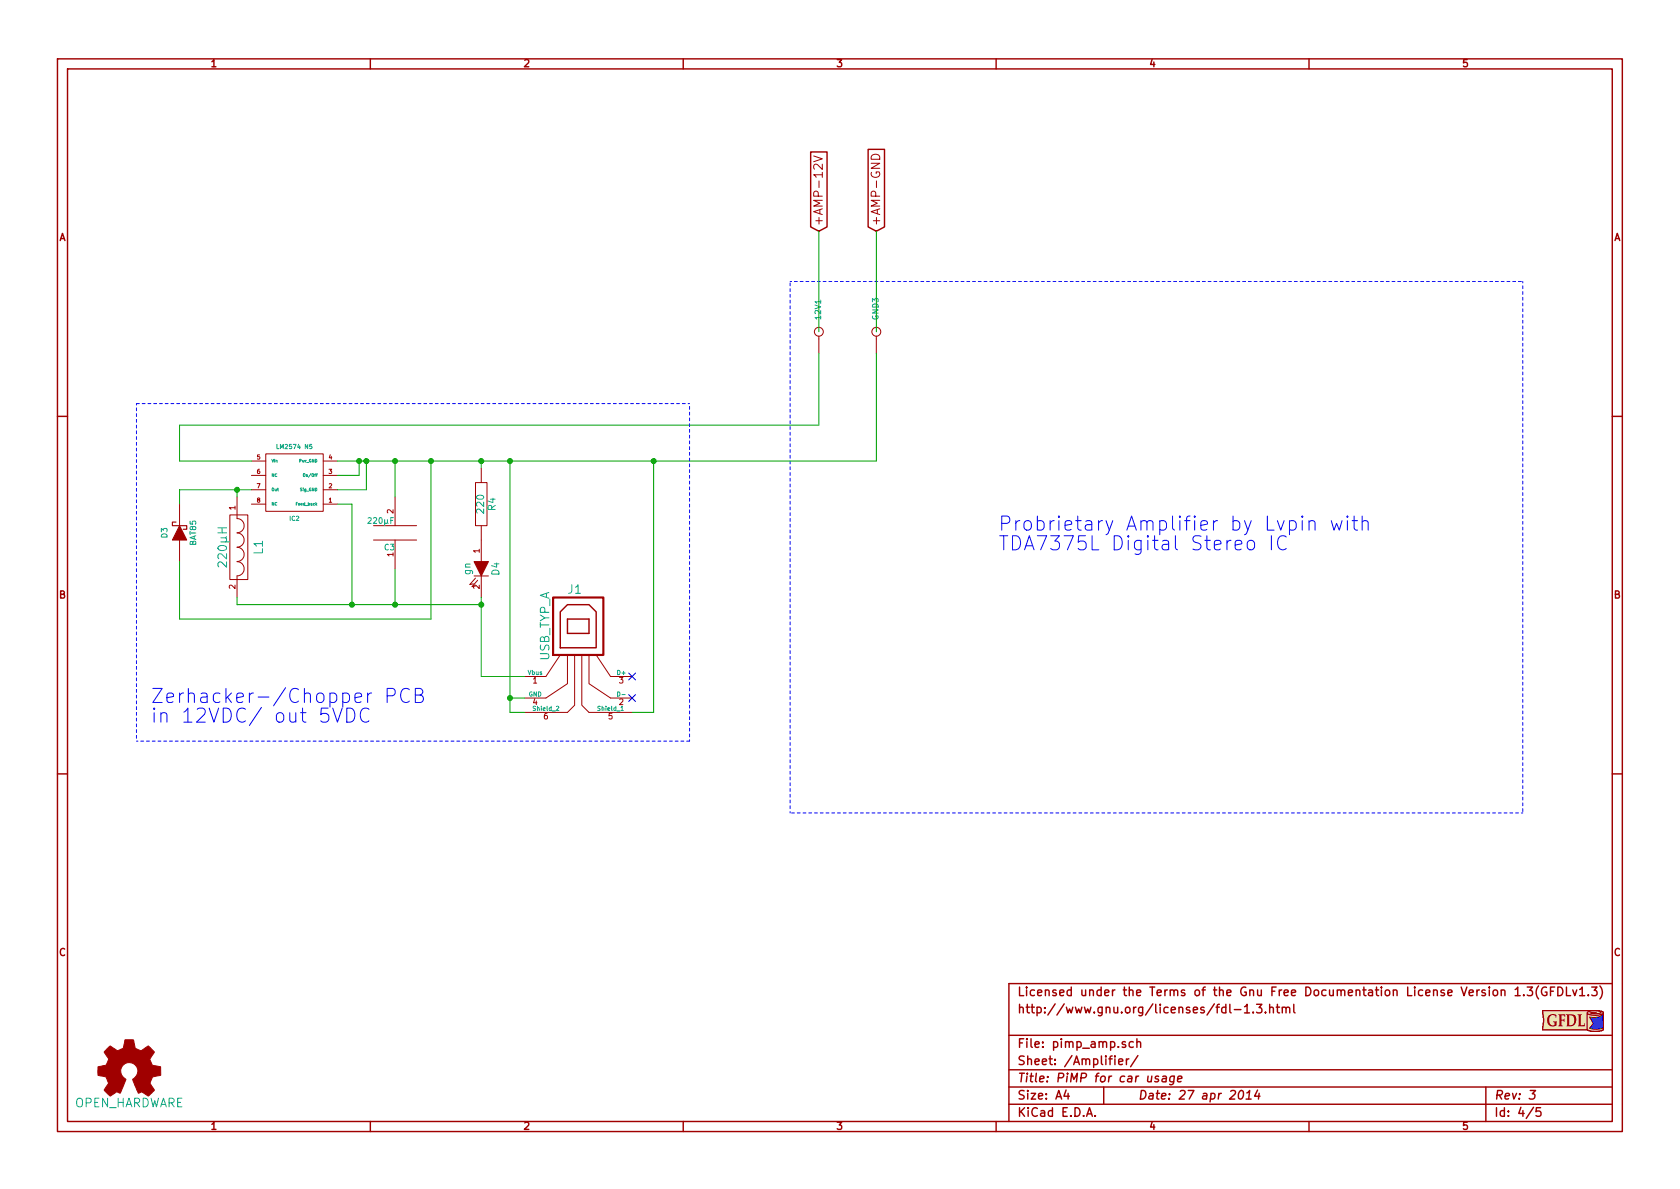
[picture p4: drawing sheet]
EESchema Schematic File Version 2
LIBS:SymbolsSimilarEN60617+oldDIN617-RevE8
LIBS:Symbols_DCDC-ACDC-Converter_RevC_20Jul2012
LIBS:Symbols_EN60617_13Mar2013
LIBS:Symbols_ICs-Diskrete_RevD6
LIBS:Symbols_ICs-Opto_RevB_29Dez2012
LIBS:Symbols_Socket-DIN41612_RevA
LIBS:Symbols_Transformer-Diskrete_RevA
LIBS:74xgxx
LIBS:ac-dc
LIBS:brooktre
LIBS:cmos_ieee
LIBS:dc-dc
LIBS:elec-unifil
LIBS:ftdi
LIBS:gennum
LIBS:graphic
LIBS:hc11
LIBS:logo
LIBS:microchip1
LIBS:microchip_pic10mcu
LIBS:microchip_pic12mcu
LIBS:microchip_pic16mcu
LIBS:msp430
LIBS:nxp_armmcu
LIBS:powerint
LIBS:pspice
LIBS:references
LIBS:relays
LIBS:rfcom
LIBS:sensors
LIBS:stm8
LIBS:stm32
LIBS:supertex
LIBS:transf
LIBS:ttl_ieee
LIBS:video
LIBS:power
LIBS:device
LIBS:transistors
LIBS:conn
LIBS:linear
LIBS:regul
LIBS:74xx
LIBS:cmos4000
LIBS:adc-dac
LIBS:memory
LIBS:xilinx
LIBS:special
LIBS:microcontrollers
LIBS:dsp
LIBS:microchip
LIBS:analog_switches
LIBS:motorola
LIBS:texas
LIBS:intel
LIBS:audio
LIBS:interface
LIBS:digital-audio
LIBS:philips
LIBS:display
LIBS:cypress
LIBS:siliconi
LIBS:opto
LIBS:atmel
LIBS:contrib
LIBS:valves
LIBS:Symbols_ICs-Diskrete_RevD10
LIBS:pimp_root-cache
EELAYER 27 0
EELAYER END
$Descr A4 11693 8268
encoding utf-8
Sheet 4 5
Title "PiMP for car usage"
Date "27 apr 2014"
Rev "3"
Comp ""
Comment1 "http://www.gnu.org/licenses/fdl-1.3.html"
Comment2 "Licensed under the Terms of the Gnu Free Documentation License Version 1.3(GFDLv1.3)"
Comment3 ""
Comment4 ""
$EndDescr
$Comp
L OPEN_HARDWARE_1 GnuFDL3
U 1 1
P 900 7450
F 0 "GnuFDL3" H 900 7725 60  0001 C CNN
F 1 "OPEN_HARDWARE" H 900 7225 60  0000 C CNN
F 2 "" H 900 7450 60  0000 C CNN
F 3 "" H 900 7450 60  0000 C CNN
	1    900  7450
	1    0    0    -1  
$EndComp
Wire Notes Line
	5500 1950 10600 1950
Wire Notes Line
	10600 1950 10600 5650
Wire Notes Line
	10600 5650 5500 5650
Wire Notes Line
	5500 5650 5500 1950
Text Notes 6950 3700 0    98   ~ 0
Probrietary Amplifier by Lvpin with\nTDA7375L Digital Stereo IC
$Comp
L LM2574_DIL8_REVA_31AUG2012 IC2
U 1 1
P 2050 3350
F 0 "IC2" H 2050 3600 30  0000 C CNN
F 1 "LM2574 N5" H 2050 3100 30  0000 C CNN
F 2 "~" H 2050 3350 60  0000 C CNN
F 3 "~" H 2050 3350 60  0000 C CNN
	1    2050 3350
	-1   0    0    1   
$EndComp
$Comp
L CONN_1 12V1
U 1 1
P 5700 2300
F 0 "12V1" H 5780 2300 40  0000 L CNN
F 1 "CONN_1" H 5700 2355 30  0001 C CNN
F 2 "~" H 5700 2300 60  0000 C CNN
F 3 "~" H 5700 2300 60  0000 C CNN
	1    5700 2300
	0    -1   -1   0   
$EndComp
$Comp
L CONN_1 GND3
U 1 1
P 6100 2300
F 0 "GND3" H 6180 2300 40  0000 L CNN
F 1 "CONN_1" H 6100 2355 30  0001 C CNN
F 2 "~" H 6100 2300 60  0000 C CNN
F 3 "~" H 6100 2300 60  0000 C CNN
	1    6100 2300
	0    -1   -1   0   
$EndComp
Text GLabel 5700 1600 1    60   Input ~ 0
+AMP-12V
Text GLabel 6100 1600 1    60   Input ~ 0
+AMP-GND
Wire Wire Line
	6100 2300 6100 1600
Wire Wire Line
	5700 2300 5700 1600
Wire Wire Line
	5700 2950 5700 2450
Wire Wire Line
	1250 2950 5700 2950
Wire Wire Line
	1250 2950 1250 3200
Wire Wire Line
	1250 3200 1750 3200
Wire Wire Line
	6100 3200 6100 2450
Wire Wire Line
	2350 3200 6100 3200
Wire Wire Line
	2350 3400 2550 3400
Wire Wire Line
	2550 3400 2550 3200
Connection ~ 2550 3200
Wire Wire Line
	2350 3300 2500 3300
Wire Wire Line
	2500 3300 2500 3200
Connection ~ 2500 3200
$Comp
L DIODESCH D3
U 1 1
P 1250 3700
F 0 "D3" H 1250 3800 40  0000 C CNN
F 1 "BAT85" H 1250 3600 40  0000 C CNN
F 2 "~" H 1250 3700 60  0000 C CNN
F 3 "~" H 1250 3700 60  0000 C CNN
	1    1250 3700
	0    -1   -1   0   
$EndComp
Wire Wire Line
	1250 3400 1750 3400
Wire Wire Line
	1250 3400 1250 3500
Wire Wire Line
	1250 3900 1250 4300
$Comp
L C C3
U 1 1
P 2750 3700
F 0 "C3" H 2750 3800 40  0000 L CNN
F 1 "220µF" H 2756 3615 40  0000 L CNN
F 2 "~" H 2788 3550 30  0000 C CNN
F 3 "~" H 2750 3700 60  0000 C CNN
	1    2750 3700
	-1   0    0    1   
$EndComp
Wire Wire Line
	2750 4200 2750 3950
Wire Wire Line
	2750 3450 2750 3200
Connection ~ 2750 3200
Wire Wire Line
	1250 4300 3000 4300
Wire Wire Line
	3000 4300 3000 3200
Connection ~ 3000 3200
$Comp
L FILTER L1
U 1 1
P 1650 3800
F 0 "L1" H 1650 3950 60  0000 C CNN
F 1 "220µH" H 1650 3700 60  0000 C CNN
F 2 "~" H 1650 3800 60  0000 C CNN
F 3 "~" H 1650 3800 60  0000 C CNN
	1    1650 3800
	0    1    1    0   
$EndComp
Wire Wire Line
	1650 4150 1650 4200
Wire Wire Line
	1650 3450 1650 3400
Connection ~ 1650 3400
Wire Wire Line
	2350 3500 2450 3500
Wire Wire Line
	2450 3500 2450 4200
Connection ~ 2450 4200
Connection ~ 2750 4200
$Comp
L LED D4
U 1 1
P 3350 3950
F 0 "D4" H 3350 4050 50  0000 C CNN
F 1 "gn" H 3350 3850 50  0000 C CNN
F 2 "~" H 3350 3950 60  0000 C CNN
F 3 "~" H 3350 3950 60  0000 C CNN
	1    3350 3950
	0    1    1    0   
$EndComp
Wire Wire Line
	3350 4150 3350 4700
Connection ~ 3350 4200
$Comp
L R R4
U 1 1
P 3350 3500
F 0 "R4" V 3430 3500 50  0000 C CNN
F 1 "220" V 3350 3500 50  0000 C CNN
F 2 "" H 3350 3500 60  0000 C CNN
F 3 "" H 3350 3500 60  0000 C CNN
	1    3350 3500
	1    0    0    -1  
$EndComp
Wire Wire Line
	3350 3200 3350 3250
Connection ~ 3350 3200
Wire Wire Line
	3550 3200 3550 4950
Connection ~ 3550 3200
Wire Wire Line
	1650 4200 3350 4200
$Comp
L USB J1
U 1 1
P 4050 4500
F 0 "J1" H 4000 4900 60  0000 C CNN
F 1 "USB_TYP_A" V 3800 4650 60  0000 C CNN
F 2 "~" H 4050 4500 60  0000 C CNN
F 3 "~" H 4050 4500 60  0000 C CNN
	1    4050 4500
	1    0    0    -1  
$EndComp
Wire Wire Line
	3350 4700 3650 4700
Wire Wire Line
	3550 4850 3650 4850
Wire Wire Line
	3550 4950 3650 4950
Connection ~ 3550 4850
Wire Wire Line
	4400 4950 4550 4950
Wire Wire Line
	4550 4950 4550 3200
Connection ~ 4550 3200
NoConn ~ 4400 4700
NoConn ~ 4400 4850
Wire Notes Line
	950  2800 950  5150
Wire Notes Line
	950  5150 4800 5150
Wire Notes Line
	4800 5150 4800 2800
Wire Notes Line
	4800 2800 950  2800
Text Notes 1050 4900 0    98   ~ 0
Zerhacker-/Chopper PCB\nin 12VDC/ out 5VDC
Text Label 3350 4600 1    60   ~ 0
Uout+
Text Label 3550 4600 1    60   ~ 0
Uout-
EndData
$EndBitmap
$EndSCHEMATC
